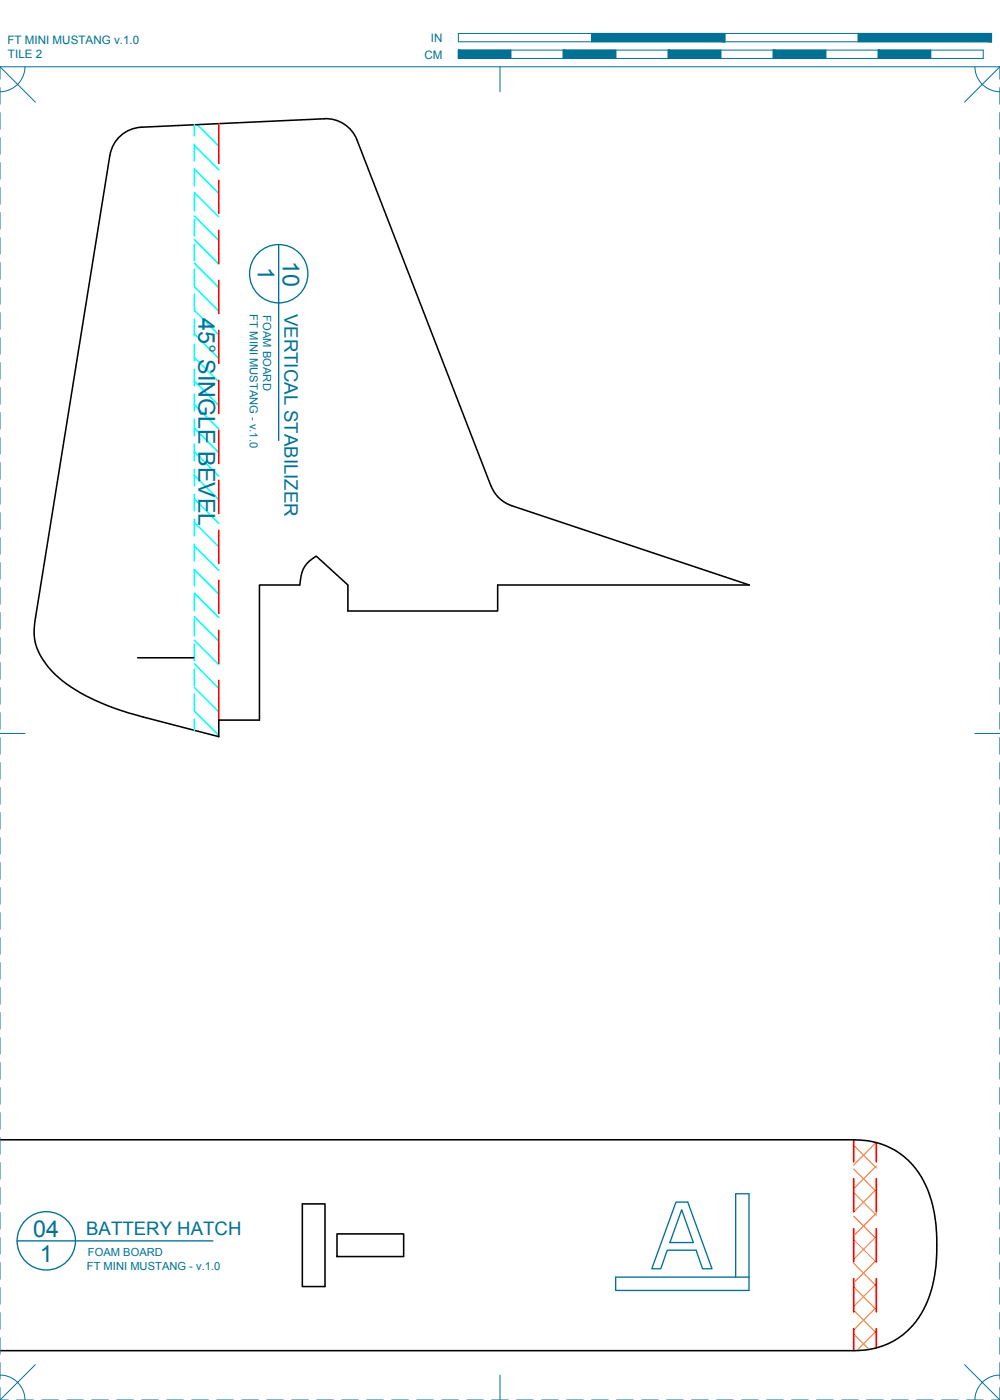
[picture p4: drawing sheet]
<svg xmlns="http://www.w3.org/2000/svg" width="190mm" height="267mm" viewBox="0 0 190 267" stroke-linecap="round" stroke-linejoin="round" font-family="sans-serif">
<!-- layer: 01 CUT -->
<path d="M61.8 22.6l-34.9 1.6a6.3 6.3 0 0 0-5.9 5.4l-14.4 89a10.1 10.1 0 0 0 2.9 8.8 30.8 30.8 0 0 0 13.1 7.8l4.7 1.4 14.4 3.7v-3.1h7.7v-25.8h7.7l.1-.8a5.4 5.4 0 0 1 3-4.7l6.1 5.5v5h28.5v-5h47.9l-45.2-15.1M61.8 22.6a6.3 6.3 0 0 1 6.2 4.1l25.5 65.9M93.6 92.6a6.3 6.3 0 0 0 3.9 3.7M26.2 125.3h10.7M0 217.1h162.6a14.6 14.6 0 0 1 14.6 10.8 33.7 33.7 0 0 1-.3 19.5 14.5 14.5 0 0 1-14.3 9.9h-162.6M57.6 229.3h4.3v15.8h-4.3zM64.2 235.1h12.7v4.3h-12.7z" fill="none" stroke="#000" stroke-width=".3"/>
<!-- layer: 06 CAVITY -->
<g fill="none" stroke="#ff7f00" stroke-width=".19">
<path d="M162.6 218.2l4.3 4.3M162.9 217.1l-.3 .3M166.5 217.6l.4 .4M166.9 217.7l-4.3 4.2M162.6 236.2l4.3 4.3M162.6 231.7l4.3 4.3M162.6 227.2l4.3 4.3M162.6 222.7l4.3 4.3M166.9 222.1l-4.3 4.3M166.9 226.6l-4.3 4.3M166.9 231.1l-4.3 4.3M166.9 235.6l-4.3 4.3"/>
<path d="M162.6 254.1l3 3M162.6 249.6l4.3 4.4M162.6 245.2l4.3 4.3M162.6 240.7l4.3 4.3M166.9 240.1l-4.3 4.3M166.9 244.6l-4.3 4.3M166.9 249l-4.3 4.4M166.9 253.5l-3.7 3.8"/>
</g>
<!-- layer: 02 SCORE -->
<g fill="none" stroke="#f00" stroke-width=".3">
<path d="M41.7 23.6v7.6M41.7 34.3v6.4M41.7 43.9v6.3M41.7 53.4v6.3M41.7 62.9v6.4M41.7 72.4v6.4M41.7 82v6.3M41.7 91.5v6.3M41.7 101v6.4M41.7 110.5v6.4M41.7 120.1v6.3M41.7 129.6v7.6"/>
<path d="M162.6 217.1v4.2M166.9 217.7v3.6M162.6 224.5v6.4M162.6 234v6.4M166.9 224.5v6.4M166.9 234v6.4M162.6 243.6v6.3M162.6 253.1v4.2M166.9 243.6v6.3M166.9 253.1v3.7"/>
</g>
<!-- layer: 04 BEVEL -->
<g fill="none" stroke="#0ff" stroke-width=".3">
<path d="M37 36.7l4.7 4.6M37 32.2l4.7 4.6M37 27.7l4.7 4.6M37 23.8v2.1M37 27.5v3.1M37 32.2v3.2M37 37v3.2M37.6 23.7l4.1 4.2M37 59.1l4.7 4.7M37 54.6l4.7 4.7M37 50.1l4.7 4.7M37 45.6l4.7 4.7"/>
<path d="M37 41.1l4.7 4.7M37 41.8v3.1M37 46.5v3.2M37 51.3v3.2M37 56v3.2M37 77.1l4.7 4.6M37 72.6l4.7 4.6M37 68.1l4.7 4.6M37 63.6l4.7 4.7M37 60.8v3.2M37 65.6v3.1M37 70.3v3.2"/>
<path d="M37 75.1v3.2M37 79.9v3.1M37 99.5l4.7 4.7M37 95l4.7 4.7M37 90.5l4.7 4.7M37 86l4.7 4.7M37 81.6l4.7 4.6M37 84.6v3.2M37 89.4v3.2M37 94.1v3.2M37 98.9v3.2M37 117.5l4.7 4.6"/>
<path d="M37 113l4.7 4.6M37 108.5l4.7 4.7M37 104l4.7 4.7M37 103.7v3.1M37 108.4v3.2M37 113.2v3.2M37 118v3.1M37 132.2v3.2l4.7 4.7M37 131l4.7 4.6M37 126.4l4.7 4.7M37 122l4.7 4.6M37 122.7v3.2"/>
<path d="M37 127.5v3.2M37 137v2.1"/>
</g>
<!-- layer: 23 NOTES -->
<path d="M128.8 229h2.2l4.6 12.7h-1.8l-1.2-3.5h-5.5l-1.2 3.5h-1.7zM129.9 230.5l2.2 6.2h-4.5zM140.1 243.3v-15.9h2.6v18.4h-25.4v-2.5h25.4" fill="none" stroke="#007095" stroke-width=".25"/>
<!-- layer: 24 DIMENSIONS -->
<g fill="none" stroke="#007095" stroke-width=".25">
<path d="M53.1 46.6v37.3M3.2 236.4h37.4"/>
<circle cx="53.1" cy="52.1" r="5.6"/>
<circle cx="8.8" cy="236.4" r="5.6"/>
</g>
<!-- layer: 22 TILED -->
<g fill="none" stroke="#007095" stroke-width=".19">
<path d="M0 12.7l6.7 6.8M0 16.7v3.2M4.8 12.7a4.8 4.8 0 0 1-4.8 4.8M87.3 6.4h101.6v1.6h-101.6zM87.3 9.5h100v1.6h-100zM95.2 12.7v4.8M97.3 9.5v1.6M107.3 9.5v1.6M112.7 6.4v1.6M117.3 9.5v1.6M127.3 9.5v1.6M137.3 9.5v1.6"/>
<path d="M138.1 6.4v1.6M147.3 9.5v1.6M157.3 9.5v1.6M163.5 6.4v1.6M167.3 9.5v1.6M177.3 9.5v1.6M185.7 12.7a4.8 4.8 0 0 0 4.8 4.8M190.5 12.7h-190.5v2.4M190.5 12.7l-6.8 6.8M190.5 12.7v2.4M190.5 16.7v3.2M0 21.4v3.2"/>
<path d="M0 26.2v3.2M0 31v3.1M0 35.7v3.2M190.5 21.4v3.2M190.5 26.2v3.2M190.5 31v3.1M190.5 35.7v3.2M0 40.5v3.2M0 45.3v3.1M0 50v3.2M0 54.8v3.2M0 59.5v3.2"/>
<path d="M190.5 40.5v3.2M190.5 45.3v3.1M190.5 50v3.2M190.5 54.8v3.2M190.5 59.5v3.2M0 64.3v3.2M0 69.1v3.1M0 73.8v3.2M0 78.6v3.2M190.5 64.3v3.2M190.5 69.1v3.1M190.5 73.8v3.2"/>
<path d="M190.5 78.6v3.2M0 83.4v3.1M0 88.1v3.2M0 92.9v3.2M0 97.6v3.2M190.5 83.4v3.1M190.5 88.1v3.2M190.5 92.9v3.2M190.5 97.6v3.2M0 102.4v3.2M0 107.2v3.1M0 111.9v3.2"/>
<path d="M0 116.7v3.2M190.5 102.4v3.2M190.5 107.2v3.1M190.5 111.9v3.2M190.5 116.7v3.2M0 139.7h4.8M0 121.5v3.1M0 126.2v3.2M0 131v3.2M0 135.7v3.2M185.7 139.7h4.8M190.5 121.5v3.1"/>
<path d="M190.5 126.2v3.2M190.5 131v3.2M190.5 135.7v3.2M0 140.5v3.2M0 145.3v3.1M0 150v3.2M0 154.8v3.2M0 159.6v3.1M190.5 140.5v3.2M190.5 145.3v3.1M190.5 150v3.2M190.5 154.8v3.2"/>
<path d="M190.5 159.6v3.1M0 164.3v3.2M0 169.1v3.2M0 173.8v3.2M0 178.6v3.2M190.5 164.3v3.2M190.5 169.1v3.2M190.5 173.8v3.2M190.5 178.6v3.2M0 183.4v3.1M0 188.1v3.2M0 192.9v3.2"/>
<path d="M0 197.7v3.1M190.5 183.4v3.1M190.5 188.1v3.2M190.5 192.9v3.2M190.5 197.7v3.1M0 202.4v3.2M0 207.2v3.2M0 211.9v3.2M0 216.7v3.2M190.5 202.4v3.2M190.5 207.2v3.2M190.5 211.9v3.2"/>
<path d="M190.5 216.7v3.2M0 221.5v3.1M0 226.2v3.2M0 231v3.2M0 235.8v3.1M190.5 221.5v3.1M190.5 226.2v3.2M190.5 231v3.2M190.5 235.8v3.1M0 240.5v3.2M0 245.3v3.2M0 250v3.2"/>
<path d="M0 254.8v3.2M0 259.6v3.1M6.7 260l-6.7 6.7M183.7 260l6.8 6.7M190.5 240.5v3.2M190.5 245.3v3.2M190.5 250v3.2M190.5 254.8v3.2M190.5 259.6v3.1M0 262a4.7 4.7 0 0 1 4.8 4.7M0 264.3v2.4M0 266.7h1.6"/>
<path d="M3.2 266.7h3.1M7.9 266.7h3.2M12.7 266.7h3.2M17.5 266.7h3.1M22.2 266.7h3.2M27 266.7h3.2M31.7 266.7h3.2M36.5 266.7h3.2M41.3 266.7h3.1M46 266.7h3.2M50.8 266.7h3.2M55.6 266.7h3.1"/>
<path d="M60.3 266.7h3.2M65.1 266.7h3.2M69.8 266.7h3.2M74.6 266.7h3.2M79.4 266.7h3.1M84.1 266.7h3.2M88.9 266.7h3.2M93.7 266.7h3.1M95.2 262v4.7M98.4 266.7h3.2M103.2 266.7h3.1M107.9 266.7h3.2"/>
<path d="M112.7 266.7h3.2M117.5 266.7h3.1M122.2 266.7h3.2M127 266.7h3.2M131.7 266.7h3.2M136.5 266.7h3.2M141.3 266.7h3.1M146 266.7h3.2M150.8 266.7h3.2M155.6 266.7h3.1M160.3 266.7h3.2M165.1 266.7h3.2"/>
<path d="M169.8 266.7h3.2M174.6 266.7h3.2M179.4 266.7h3.1M184.1 266.7h3.2M188.9 266.7h1.6M190.5 262a4.7 4.7 0 0 0-4.8 4.7M190.5 264.3v2.4"/>
</g>
<g fill="#007095" stroke="#007095" stroke-width=".19">
<path d="M163.5 6.4l25.4 1.6v-1.6zM163.5 6.4l25.4 1.6h-25.4z"/>
<path d="M112.7 6.4l25.4 1.6v-1.6zM112.7 6.4l25.4 1.6h-25.4z"/>
<path d="M167.3 9.5l10 1.6v-1.6zM167.3 9.5l10 1.6h-10z"/>
<path d="M147.3 9.5l10 1.6v-1.6zM147.3 9.5l10 1.6h-10z"/>
<path d="M127.3 9.5l10 1.6v-1.6zM127.3 9.5l10 1.6h-10z"/>
<path d="M107.3 9.5l10 1.6v-1.6zM107.3 9.5l10 1.6h-10z"/>
<path d="M87.3 9.5l10 1.6v-1.6zM87.3 9.5l10 1.6h-10z"/>
</g>
<g font-size="4.4" fill="#007095">
<text x="49.1" y="50.9" transform="rotate(90 49.1 50.9)">1</text>
<text x="53.9" y="49.7" transform="rotate(90 53.9 49.7)">10</text>
<text x="37.8" y="60.5" transform="rotate(90 37.8 60.5)">45° SINGLE BEVEL</text>
<text x="6.3" y="235.6">04</text>
<text x="7.6" y="240.4">1</text>
</g>
<g font-size="3.5" fill="#007095">
<text x="54.2" y="59.8" transform="rotate(90 54.2 59.8)">VERTICAL STABILIZER</text>
<text x="16.4" y="235.3">BATTERY HATCH</text>
</g>
<g font-size="2.2" fill="#007095">
<text x="1.4" y="8.5">FT MINI MUSTANG v.1.0</text>
<text x="1.5" y="11.1">TILE 2</text>
<text x="80.8" y="11.2">CM</text>
<text x="82.1" y="8">IN</text>
</g>
<g font-size="2.1" fill="#007095">
<text x="47.6" y="59.9" transform="rotate(90 47.6 59.9)">FT MINI MUSTANG - v.1.0</text>
<text x="50.2" y="60.1" transform="rotate(90 50.2 60.1)">FOAM BOARD</text>
<text x="16.7" y="239.3">FOAM BOARD</text>
<text x="16.6" y="241.9">FT MINI MUSTANG - v.1.0</text>
</g>
</svg>
